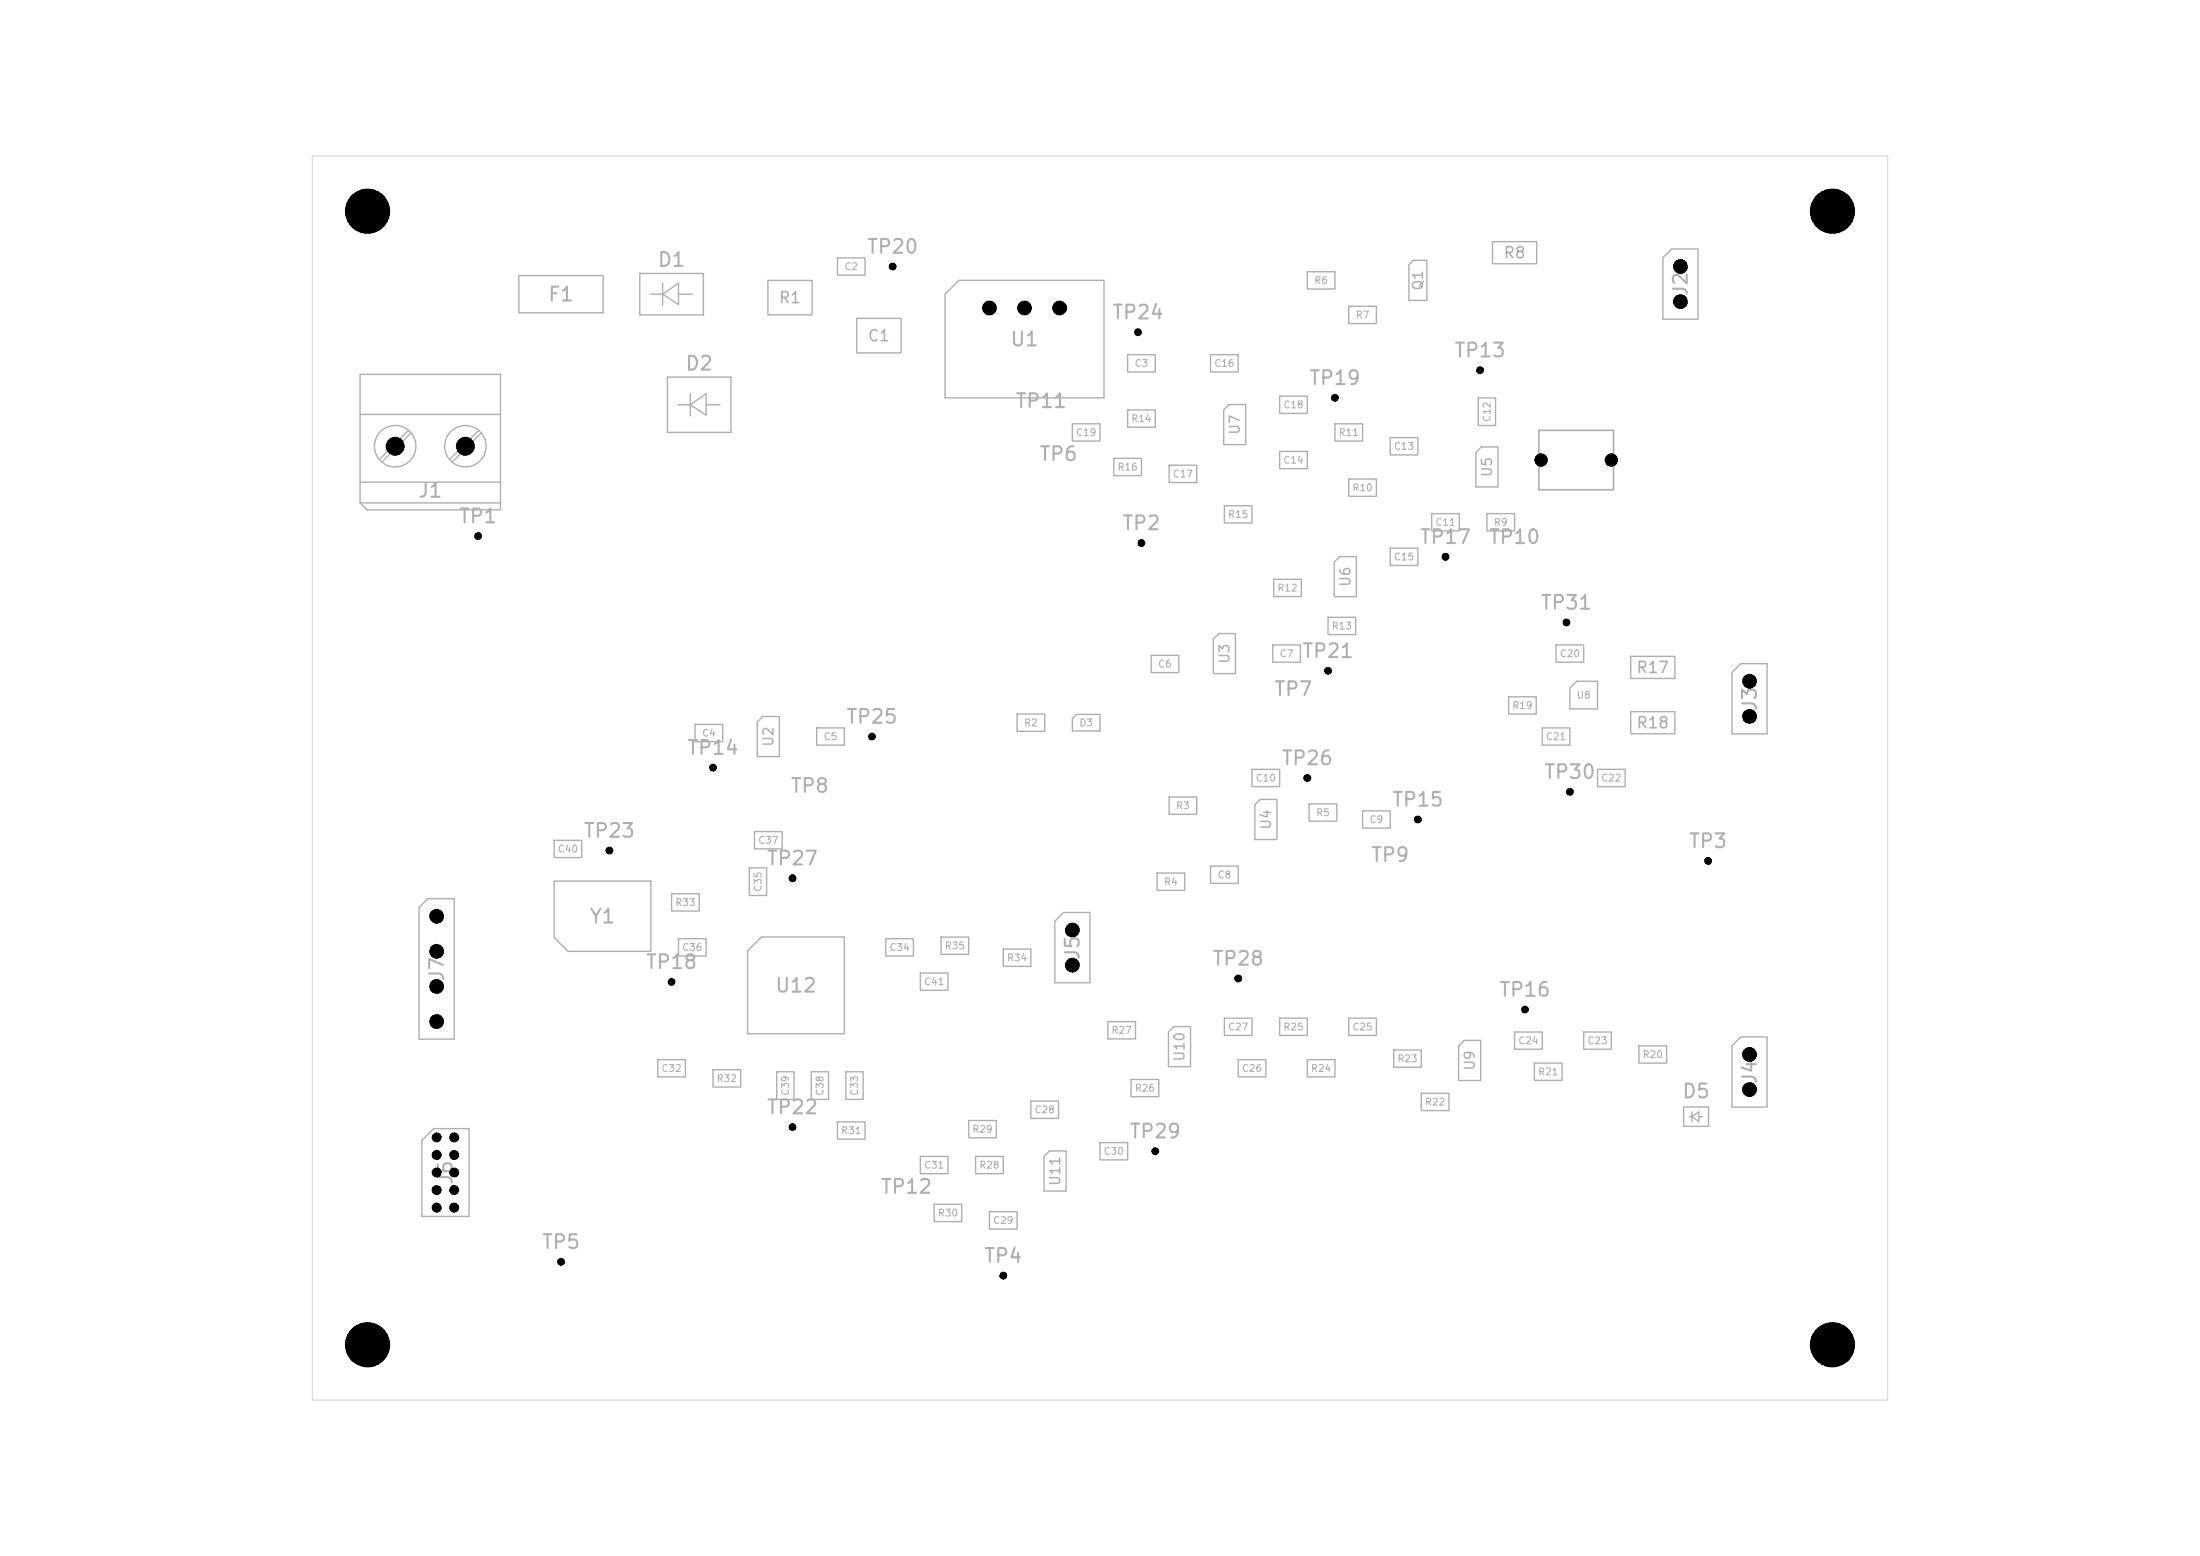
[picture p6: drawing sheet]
<svg xmlns="http://www.w3.org/2000/svg" width="297mm" height="210mm" viewBox="0 0 297 210" stroke-linecap="round" stroke-linejoin="round" font-family="sans-serif">
<g fill="none" stroke="#afafaf" stroke-width=".19">
<path d="M70 37.2h11.4v5h-11.4zM86.4 36.9h8.6v5.6h-8.6zM87.8 39.7h1.7M89.5 38.2v3M89.5 39.7l2.1-1.5v2.9zM91.6 39.7h1.9M103.7 37.8h5.9v4.7h-5.9zM113.1 34.8h3.7v2.3h-3.7zM127.6 39.7l1.9-1.9h19.5v15.9h-21.4zM176.5 36.7h3.7v2.3h-3.7zM190.2 35.7l.6-.6h1.8v5.4h-2.4zM201.5 32.6h6v3h-6z"/>
<path d="M224.5 34.8l1.2-1.2h3.5v9.5h-4.7zM48.6 50.5h19v18.3h-18.1l-.9-.9zM48.6 55.9h19M55.1 58.1l-3.9 3.9M55.5 58.4l-3.9 4M64.6 58.1l-3.9 3.9M65 58.4l-4 4M90.1 50.9h8.6v7.5h-8.6zM91.5 54.6h1.7M93.2 53.1v3M93.2 54.6l2.1-1.5v2.9zM95.3 54.6h1.9"/>
<path d="M115.7 43h5.9v4.6h-5.9zM144.8 57.2h3.7v2.3h-3.7zM152.2 55.3h3.8v2.4h-3.8zM152.2 47.9h3.8v2.3h-3.8zM163.4 47.9h3.8v2.3h-3.8zM165.9 54.6h2.3v5.4h-3v-4.7zM172.8 53.5h3.7v2.3h-3.7zM180.2 57.2h3.7v2.3h-3.7zM182.1 41.3h3.7v2.4h-3.7zM187.7 59.1h3.7v2.3h-3.7zM199.6 53.7h2.3v3.7h-2.3zM48.6 65.1h19"/>
<path d="M48.6 67.9h19M150.4 61.9h3.7v2.3h-3.7zM157.8 62.8h3.8v2.3h-3.8zM165.3 68.3h3.7v2.3h-3.7zM171.9 78.2h3.8v2.3h-3.8zM172.8 60.9h3.7v2.4h-3.7zM180.9 75.1h2.2v5.4h-3v-4.6zM182.1 64.7h3.7v2.3h-3.7zM187.7 74h3.7v2.3h-3.7zM193.3 69.3h3.7v2.4h-3.7zM200 60.3h2.2v5.4h-3v-4.6zM200.7 69.3h3.8v2.4h-3.8z"/>
<path d="M93.8 97.8h3.8v2.3h-3.8zM103 96.7h2.2v5.4h-3v-4.7zM110.3 98.2h3.7v2.4h-3.7zM137.3 96.4h3.7v2.3h-3.7zM144.8 97l.5-.6h3.2v2.3h-3.7zM155.4 88.4h3.7v2.4h-3.7zM164.5 85.5h2.3v5.4h-3v-4.6zM171.8 87h3.8v2.4h-3.8zM179.3 83.3h3.7v2.3h-3.7zM203.7 94h3.7v2.4h-3.7zM208.2 98.2h3.7v2.4h-3.7zM210.1 87h3.7v2.4h-3.7z"/>
<path d="M212.9 91.9h2.8v3.8h-3.8v-2.8zM220.1 88.6h6v3h-6zM220.1 96h6v3h-6zM233.8 90.8l1.2-1.2h3.6v9.5h-4.8zM74.8 113.4h3.7v2.3h-3.7zM74.8 118.9h13.1v9.5h-11.2l-1.9-1.9zM101.2 117.1h2.3v3.8h-2.3zM101.9 112.2h3.7v2.4h-3.7zM156.2 117.8h3.7v2.4h-3.7zM157.8 107.6h3.8v2.3h-3.8zM163.4 116.9h3.8v2.3h-3.8zM169 103.8h3.8v2.4h-3.8z"/>
<path d="M170.1 107.9h2.3v5.4h-3v-4.7zM176.7 108.5h3.8v2.3h-3.8zM183.9 109.4h3.8v2.4h-3.8zM215.7 103.8h3.7v2.4h-3.7zM56.6 122.5l1.2-1.2h3.5v18.9h-4.7zM90.7 120.6h3.7v2.4h-3.7zM91.6 126.7h3.7v2.3h-3.7zM102.8 126.5h11.2v13h-13.1v-11.2zM119.6 126.7h3.7v2.3h-3.7zM124.2 131.3h3.8v2.4h-3.8zM127 126.5h3.8v2.3h-3.8zM135.4 128.1h3.8v2.3h-3.8z"/>
<path d="M142.4 124.3l1.2-1.1h3.5v9.4h-4.7zM149.6 137.9h3.7v2.3h-3.7zM157.7 139.3l.8-.7h2.2v5.4h-3zM165.3 137.4h3.7v2.4h-3.7zM172.8 137.4h3.7v2.4h-3.7zM182.1 137.4h3.7v2.4h-3.7zM204.5 139.3h3.7v2.3h-3.7zM213.8 139.3h3.7v2.3h-3.7zM235 139.9h3.6v9.5h-4.8v-8.3zM58.5 152.3h4.8v11.9h-6.3v-10.3zM88.8 143h3.7v2.3h-3.7zM96.3 144.4h3.7v2.3h-3.7z"/>
<path d="M104.9 144.6h2.3v3.8h-2.3zM109.5 144.6h2.4v3.8h-2.4zM113.1 151.4h3.7v2.3h-3.7zM114.2 144.6h2.3v3.8h-2.3zM124.2 156.1h3.8v2.3h-3.8zM130.8 151.2h3.7v2.4h-3.7zM131.7 156.1h3.7v2.3h-3.7zM139.2 148.6h3.7v2.3h-3.7zM141.7 155.3h2.2v5.5h-3v-4.7zM148.5 154.2h3.7v2.3h-3.7zM152.7 145.7h3.7v2.3h-3.7zM167.2 143h3.7v2.3h-3.7z"/>
<path d="M176.5 143h3.7v2.3h-3.7zM188.1 141.7h3.8v2.3h-3.8zM191.9 147.6h3.7v2.3h-3.7zM196.9 141.2l.8-.8h2.2v5.4h-3zM207.1 143.5h3.8v2.3h-3.8zM221.3 141.2h3.7v2.3h-3.7zM227.3 149.4h3.4v2.6h-3.4zM228 150.7h.4M228.4 150.1v1.3M228.4 150.7l.9-.6v1.3zM229.3 150.7h.5M126.1 162.5h3.7v2.4h-3.7z"/>
<path d="M133.6 163.5h3.7v2.4h-3.7z"/>
<circle cx="53.4" cy="60.2" r="2.8"/>
<circle cx="62.8" cy="60.2" r="2.8"/>
</g>
<path d="M207.8 58.1h10v8h-10z" fill="none" stroke="#afafaf" stroke-width=".22"/>
<path d="M42.2 21h212.6v168h-212.6z" fill="none" stroke="#d0d2cd" stroke-width=".14"/>
<g fill="#000" stroke="#000" stroke-width=".14">
<circle cx="49.6" cy="28.5" r="2.98"/>
<circle cx="120.5" cy="36" r=".47"/>
<circle cx="226.9" cy="36" r=".93"/>
<circle cx="247.4" cy="28.5" r="2.98"/>
<circle cx="133.6" cy="41.6" r=".93"/>
<circle cx="138.3" cy="41.6" r=".93"/>
<circle cx="143.1" cy="41.6" r=".93"/>
<circle cx="153.6" cy="44.8" r=".47"/>
<circle cx="180.2" cy="53.7" r=".47"/>
<circle cx="199.8" cy="50" r=".47"/>
<circle cx="226.9" cy="40.7" r=".93"/>
<circle cx="53.4" cy="60.2" r="1.21"/>
<circle cx="62.8" cy="60.2" r="1.21"/>
<circle cx="64.5" cy="72.4" r=".47"/>
<circle cx="154.1" cy="73.3" r=".47"/>
<circle cx="195.1" cy="75.2" r=".47"/>
<circle cx="208.1" cy="62.1" r=".84"/>
<circle cx="217.5" cy="62.1" r=".84"/>
<circle cx="117.7" cy="99.4" r=".47"/>
<circle cx="179.3" cy="90.5" r=".47"/>
<circle cx="211.5" cy="84" r=".47"/>
<circle cx="236.2" cy="96.7" r=".93"/>
<circle cx="236.2" cy="91.9" r=".93"/>
<circle cx="82.3" cy="114.8" r=".47"/>
<circle cx="96.3" cy="103.6" r=".47"/>
<circle cx="107" cy="118.5" r=".47"/>
<circle cx="176.5" cy="105" r=".47"/>
<circle cx="191.4" cy="110.6" r=".47"/>
<circle cx="211.9" cy="106.9" r=".47"/>
<circle cx="230.6" cy="116.2" r=".47"/>
<circle cx="58.9" cy="128.4" r=".93"/>
<circle cx="58.9" cy="133.1" r=".93"/>
<circle cx="58.9" cy="137.9" r=".93"/>
<circle cx="58.9" cy="123.7" r=".93"/>
<circle cx="90.7" cy="132.5" r=".47"/>
<circle cx="144.8" cy="125.5" r=".93"/>
<circle cx="144.8" cy="130.3" r=".93"/>
<circle cx="167.2" cy="132.1" r=".47"/>
<circle cx="205.9" cy="136.3" r=".47"/>
<circle cx="58.9" cy="155.9" r=".61"/>
<circle cx="58.9" cy="153.5" r=".61"/>
<circle cx="58.9" cy="158.3" r=".61"/>
<circle cx="61.3" cy="155.9" r=".61"/>
<circle cx="61.3" cy="153.5" r=".61"/>
<circle cx="61.3" cy="158.3" r=".61"/>
<circle cx="107" cy="152.1" r=".47"/>
<circle cx="156" cy="155.4" r=".47"/>
<circle cx="236.2" cy="147.1" r=".93"/>
<circle cx="236.2" cy="142.3" r=".93"/>
<circle cx="58.9" cy="160.6" r=".61"/>
<circle cx="58.9" cy="163" r=".61"/>
<circle cx="61.3" cy="160.6" r=".61"/>
<circle cx="61.3" cy="163" r=".61"/>
<circle cx="75.7" cy="170.3" r=".47"/>
<circle cx="135.4" cy="172.2" r=".47"/>
<circle cx="49.6" cy="181.5" r="2.98"/>
<circle cx="247.4" cy="181.5" r="2.98"/>
</g>
<g font-size="1.9" fill="#afafaf">
<text x="116.9" y="34.7">TP20</text>
<text x="73.9" y="41.1">F1</text>
<text x="88.7" y="36.5">D1</text>
<text x="228.3" y="40.1" transform="rotate(-90 228.3 40.1)">J2</text>
<text x="136.3" y="47.2">U1</text>
<text x="150" y="43.5">TP24</text>
<text x="92.4" y="50.4">D2</text>
<text x="176.6" y="52.4">TP19</text>
<text x="196.2" y="48.7">TP13</text>
<text x="137" y="55.5">TP11</text>
<text x="140.2" y="62.7">TP6</text>
<text x="56.3" y="67.6">J1</text>
<text x="61.8" y="71.1">TP1</text>
<text x="151.4" y="72">TP2</text>
<text x="191.5" y="73.9">TP17</text>
<text x="200.9" y="73.9">TP10</text>
<text x="207.9" y="82.7">TP31</text>
<text x="175.7" y="89.3">TP21</text>
<text x="171.9" y="94.4">TP7</text>
<text x="114.1" y="98.1">TP25</text>
<text x="237.6" y="96.1" transform="rotate(-90 237.6 96.1)">J3</text>
<text x="92.7" y="102.3">TP14</text>
<text x="106.6" y="107.4">TP8</text>
<text x="172.9" y="103.7">TP26</text>
<text x="208.3" y="105.6">TP30</text>
<text x="78.7" y="113.5">TP23</text>
<text x="187.8" y="109.3">TP15</text>
<text x="103.4" y="117.2">TP27</text>
<text x="185" y="116.8">TP9</text>
<text x="227.9" y="114.9">TP3</text>
<text x="79.5" y="125.1">Y1</text>
<text x="87.1" y="131.2">TP18</text>
<text x="146.2" y="129.7" transform="rotate(-90 146.2 129.7)">J5</text>
<text x="163.6" y="130.8">TP28</text>
<text x="60.4" y="132.6" transform="rotate(-90 60.4 132.6)">J7</text>
<text x="104.5" y="134.4">U12</text>
<text x="202.3" y="135">TP16</text>
<text x="227" y="148.7">D5</text>
<text x="237.6" y="146.5" transform="rotate(-90 237.6 146.5)">J4</text>
<text x="103.4" y="150.8">TP22</text>
<text x="152.4" y="154.1">TP29</text>
<text x="61.5" y="160" transform="rotate(-90 61.5 160)">J6</text>
<text x="118.8" y="161.5">TP12</text>
<text x="73" y="169">TP5</text>
<text x="132.7" y="170.9">TP4</text>
</g>
<g font-size="1.5" fill="#afafaf">
<text x="202.9" y="35.2">R8</text>
<text x="105" y="41.3">R1</text>
<text x="117" y="46.4">C1</text>
<text x="220.8" y="91.2">R17</text>
<text x="220.8" y="98.7">R18</text>
</g>
<g font-size="1.3" fill="#afafaf">
<text x="192.4" y="39.3" transform="rotate(-90 192.4 39.3)">Q1</text>
<text x="167.7" y="58.8" transform="rotate(-90 167.7 58.8)">U7</text>
<text x="201.8" y="64.5" transform="rotate(-90 201.8 64.5)">U5</text>
<text x="182.6" y="79.3" transform="rotate(-90 182.6 79.3)">U6</text>
<text x="166.3" y="89.7" transform="rotate(-90 166.3 89.7)">U3</text>
<text x="104.7" y="100.9" transform="rotate(-90 104.7 100.9)">U2</text>
<text x="171.9" y="112.1" transform="rotate(-90 171.9 112.1)">U4</text>
<text x="160.2" y="143.4" transform="rotate(-90 160.2 143.4)">U10</text>
<text x="199.4" y="144.6" transform="rotate(-90 199.4 144.6)">U9</text>
<text x="143.5" y="160.2" transform="rotate(-90 143.5 160.2)">U11</text>
</g>
<g font-size=".9" fill="#afafaf">
<text x="113.9" y="36.7">C2</text>
<text x="177.3" y="38.5">R6</text>
<text x="182.9" y="43.2">R7</text>
<text x="153.1" y="49.7">C3</text>
<text x="163.8" y="49.7">C16</text>
<text x="145.2" y="59.1">C19</text>
<text x="152.7" y="57.2">R14</text>
<text x="173.2" y="55.3">C18</text>
<text x="180.6" y="59.1">R11</text>
<text x="201.4" y="57" transform="rotate(-90 201.4 57)">C12</text>
<text x="150.8" y="63.7">R16</text>
<text x="158.2" y="64.7">C17</text>
<text x="173.2" y="62.8">C14</text>
<text x="188.1" y="60.9">C13</text>
<text x="165.7" y="70.1">R15</text>
<text x="182.5" y="66.5">R10</text>
<text x="193.7" y="71.2">C11</text>
<text x="201.6" y="71.2">R9</text>
<text x="188.1" y="75.9">C15</text>
<text x="172.4" y="80.1">R12</text>
<text x="172.7" y="88.9">C7</text>
<text x="179.7" y="85.2">R13</text>
<text x="210.5" y="88.9">C20</text>
<text x="156.3" y="90.3">C6</text>
<text x="204.1" y="95.9">R19</text>
<text x="212.8" y="94.5">U8</text>
<text x="94.7" y="99.6">C4</text>
<text x="111.1" y="100.1">C5</text>
<text x="138.2" y="98.2">R2</text>
<text x="145.6" y="98.2">D3</text>
<text x="208.6" y="100.1">C21</text>
<text x="169.4" y="105.7">C10</text>
<text x="216.1" y="105.7">C22</text>
<text x="158.7" y="109.4">R3</text>
<text x="177.6" y="110.4">R5</text>
<text x="184.8" y="111.3">C9</text>
<text x="75.2" y="115.3">C40</text>
<text x="102.3" y="114.1">C37</text>
<text x="157.1" y="119.7">R4</text>
<text x="164.3" y="118.8">C8</text>
<text x="91.1" y="122.5">R33</text>
<text x="103" y="120.4" transform="rotate(-90 103 120.4)">C35</text>
<text x="92" y="128.6">C36</text>
<text x="120" y="128.6">C34</text>
<text x="127.5" y="128.3">R35</text>
<text x="135.9" y="130">R34</text>
<text x="124.7" y="133.2">C41</text>
<text x="150" y="139.8">R27</text>
<text x="165.7" y="139.3">C27</text>
<text x="173.2" y="139.3">R25</text>
<text x="182.5" y="139.3">C25</text>
<text x="188.6" y="143.6">R23</text>
<text x="204.9" y="141.2">C24</text>
<text x="214.2" y="141.2">C23</text>
<text x="221.7" y="143">R20</text>
<text x="89.2" y="144.9">C32</text>
<text x="96.7" y="146.3">R32</text>
<text x="106.7" y="148" transform="rotate(-90 106.7 148)">C39</text>
<text x="111.4" y="148" transform="rotate(-90 111.4 148)">C38</text>
<text x="116.1" y="148" transform="rotate(-90 116.1 148)">C33</text>
<text x="153.1" y="147.6">R26</text>
<text x="167.6" y="144.9">C26</text>
<text x="176.9" y="144.9">R24</text>
<text x="192.3" y="149.4">R22</text>
<text x="207.6" y="145.4">R21</text>
<text x="113.5" y="153.3">R31</text>
<text x="131.2" y="153.1">R29</text>
<text x="139.6" y="150.5">C28</text>
<text x="124.7" y="157.9">C31</text>
<text x="132.1" y="157.9">R28</text>
<text x="148.9" y="156.1">C30</text>
<text x="126.5" y="164.4">R30</text>
<text x="134" y="165.4">C29</text>
</g>
</svg>
